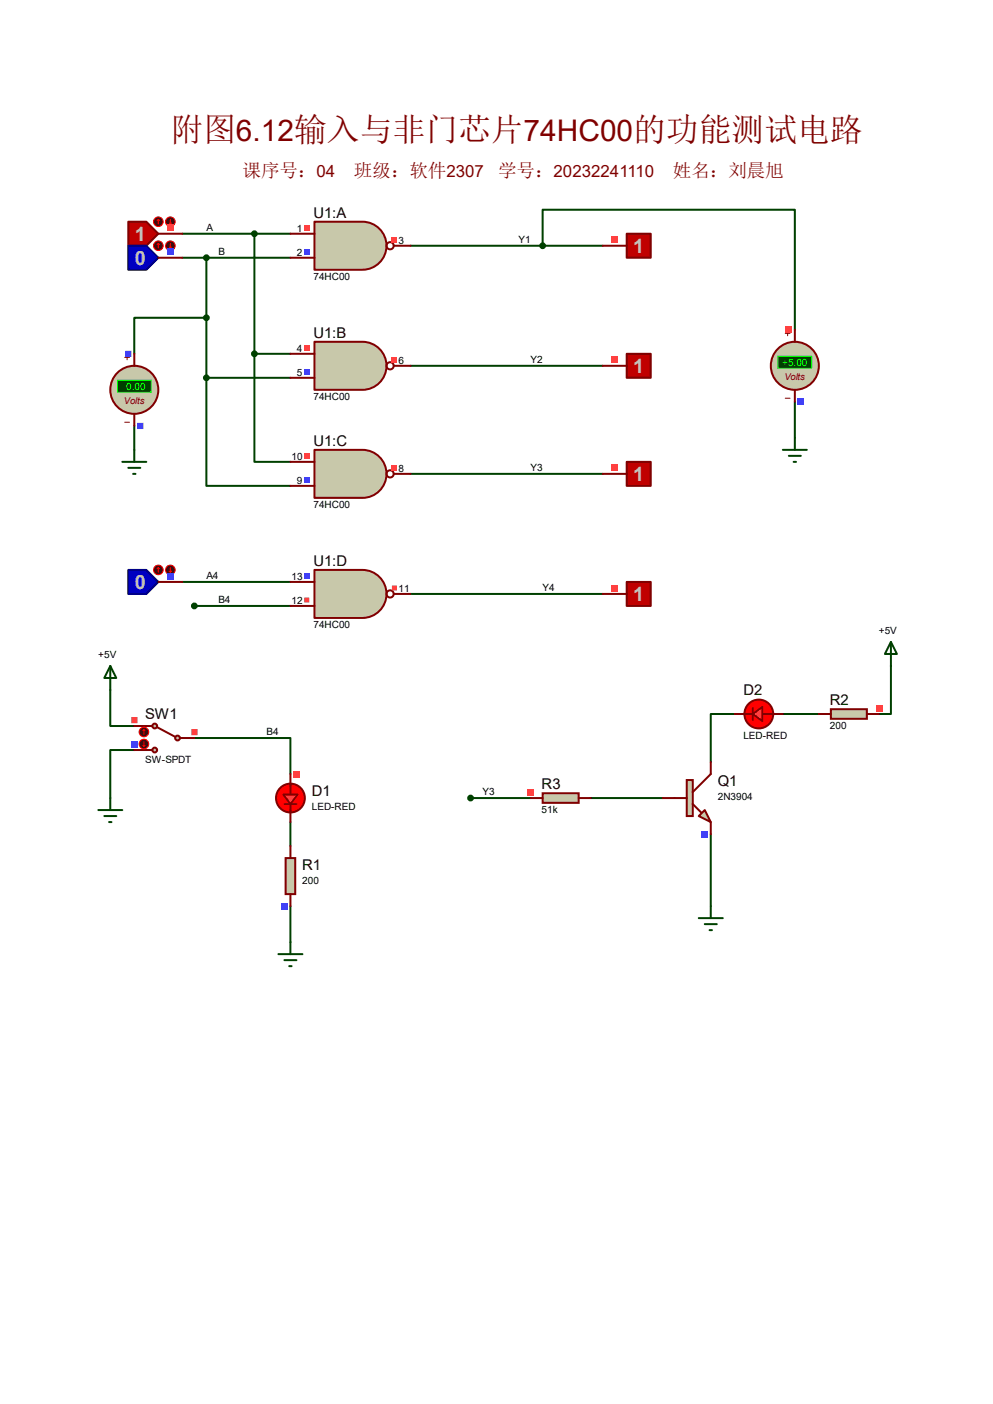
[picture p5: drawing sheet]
<svg xmlns="http://www.w3.org/2000/svg" width="210mm" height="297mm" viewBox="0 0 210 297" stroke-linecap="round" stroke-linejoin="round" font-family="sans-serif">
<g fill="none" stroke="#004000" stroke-width=".42">
<path d="M38.6 49.4h22.8M38.6 54.5h22.8M43.6 54.5v25.4M53.8 49.4v25.4M86.8 52h40.7M114.8 52v-7.6h53.3v25.4M43.6 79.9v22.9h17.8M43.6 67.2h-15.2v7.6M43.6 79.9h17.8M53.8 74.8v22.9h7.6M53.8 74.8h7.6M86.8 77.4h40.7"/>
<path d="M28.4 90.1v5.1M168.1 85v7.6M86.8 100.2h40.7M38.6 123.1h22.8M41.1 128.2h20.3M86.8 125.6h40.7M23.3 146v7.6h5.1M28.4 158.7h-5.1v10.1M41.1 156.1h20.3v7.6M155.4 151h-5.1v10.2M165.6 151h7.6M188.4 140.9v10.1h-2.5"/>
<path d="M61.4 173.9v5.1M99.5 168.8h12.7M124.9 168.8h15.3M150.3 176.4v15.3M61.4 191.7v7.6"/>
</g>
<path d="M66.5 46.9h10.2a5.1 5.1 0 0 1 5 5.1 5.1 5.1 0 0 1-5 5.1h-10.2z" fill="#c8c8aa" stroke="#800000" stroke-width=".42"/>
<g fill="none" stroke="#800000" stroke-width=".42">
<path d="M61.4 49.4h5.1M61.4 54.5h5.1M83.3 52h3.5"/>
<circle cx="82.5" cy="52" r=".76"/>
</g>
<path d="M64.3 47.7h1.1v1h-1.1z" fill="#ff4040"/>
<path d="M64.3 52.7h1.1v1.1h-1.1z" fill="#4040ff"/>
<path d="M82.9 50.2h1v1.1h-1z" fill="#ff4040"/>
<path d="M66.5 72.3h10.2a5.1 5.1 0 0 1 5 5.1 5.1 5.1 0 0 1-5 5.1h-10.2z" fill="#c8c8aa" stroke="#800000" stroke-width=".42"/>
<g fill="none" stroke="#800000" stroke-width=".42">
<path d="M61.4 74.8h5.1M61.4 79.9h5.1M83.3 77.4h3.5"/>
<circle cx="82.5" cy="77.4" r=".76"/>
</g>
<path d="M64.3 73.1h1.1v1h-1.1z" fill="#ff4040"/>
<path d="M64.3 78.1h1.1v1.1h-1.1z" fill="#4040ff"/>
<path d="M82.9 75.6h1v1.1h-1z" fill="#ff4040"/>
<path d="M66.5 95.2h10.2a5.1 5.1 0 0 1 5 5 5.1 5.1 0 0 1-5 5.1h-10.2z" fill="#c8c8aa" stroke="#800000" stroke-width=".42"/>
<g fill="none" stroke="#800000" stroke-width=".42">
<path d="M61.4 97.7h5.1M61.4 102.8h5.1M83.3 100.2h3.5"/>
<circle cx="82.5" cy="100.2" r=".76"/>
</g>
<path d="M64.3 95.9h1.1v1.1h-1.1z" fill="#ff4040"/>
<path d="M64.3 101h1.1v1.1h-1.1z" fill="#4040ff"/>
<path d="M82.9 98.5h1v1h-1z" fill="#ff4040"/>
<path d="M66.5 120.6h10.2a5.1 5.1 0 0 1 5 5 5.1 5.1 0 0 1-5 5.1h-10.2z" fill="#c8c8aa" stroke="#800000" stroke-width=".42"/>
<g fill="none" stroke="#800000" stroke-width=".42">
<path d="M61.4 123.1h5.1M61.4 128.2h5.1M83.3 125.6h3.5"/>
<circle cx="82.5" cy="125.6" r=".76"/>
</g>
<path d="M64.3 121.3h1.1v1.1h-1.1z" fill="#4040ff"/>
<path d="M64.3 126.4h1.1v1.1h-1.1zM82.9 123.9h1v1h-1z" fill-rule="evenodd" fill="#ff4040"/>
<path d="M27.1 46.9h3.8l2.6 2.5-2.6 2.6h-3.8z" fill="#c00000" stroke="#800000" stroke-width=".42"/>
<path d="M33.5 49.4h5.1" fill="none" stroke="#800000" stroke-width=".42"/>
<circle cx="33.5" cy="46.9" r="1.02" fill="#400000" stroke="#f00" stroke-width=".21"/>
<path d="M33.5 46.4l-.3 .3M33.5 46.4l.2 .3M33.5 46.4v1" fill="none" stroke="#f00" stroke-width=".21"/>
<circle cx="36" cy="46.9" r="1.02" fill="#400000" stroke="#f00" stroke-width=".21"/>
<path d="M35.8 47.2l.2 .2M36 46.4v1M36.3 47.2l-.3 .2" fill="none" stroke="#f00" stroke-width=".21"/>
<path d="M35.4 47.5h1.3v1.4h-1.3z" fill="#ff4040"/>
<path d="M27.1 52h3.8l2.6 2.5-2.6 2.6h-3.8z" fill="#0000c0" stroke="#000080" stroke-width=".42"/>
<path d="M33.5 54.5h5.1" fill="none" stroke="#800000" stroke-width=".42"/>
<circle cx="33.5" cy="52" r="1.02" fill="#400000" stroke="#f00" stroke-width=".21"/>
<path d="M33.5 51.5l-.3 .2M33.5 51.5l.2 .2M33.5 51.5v1" fill="none" stroke="#f00" stroke-width=".21"/>
<circle cx="36" cy="52" r="1.02" fill="#400000" stroke="#f00" stroke-width=".21"/>
<path d="M35.8 52.2l.2 .3M36 51.5v1M36.3 52.2l-.3 .3" fill="none" stroke="#f00" stroke-width=".21"/>
<path d="M35.4 52.6h1.3v1.3h-1.3z" fill="#4040ff"/>
<path d="M132.5 49.4h5.1v5.1h-5.1z" fill="#c00000" stroke="#800000" stroke-width=".42"/>
<path d="M127.5 52h5" fill="none" stroke="#800000" stroke-width=".42"/>
<path d="M129.4 50.1h1.3v1.3h-1.3z" fill="#ff4040"/>
<path d="M132.5 74.8h5.1v5.1h-5.1z" fill="#c00000" stroke="#800000" stroke-width=".42"/>
<path d="M127.5 77.4h5" fill="none" stroke="#800000" stroke-width=".42"/>
<path d="M129.4 75.5h1.3v1.3h-1.3z" fill="#ff4040"/>
<path d="M132.5 97.7h5.1v5.1h-5.1z" fill="#c00000" stroke="#800000" stroke-width=".42"/>
<path d="M127.5 100.2h5" fill="none" stroke="#800000" stroke-width=".42"/>
<path d="M129.4 98.3h1.3v1.4h-1.3z" fill="#ff4040"/>
<path d="M132.5 123.1h5.1v5.1h-5.1z" fill="#c00000" stroke="#800000" stroke-width=".42"/>
<path d="M127.5 125.6h5" fill="none" stroke="#800000" stroke-width=".42"/>
<path d="M129.4 123.7h1.3v1.4h-1.3z" fill="#ff4040"/>
<circle cx="37.5" cy="156.1" r=".51" fill="#c8c8aa" stroke="#800000" stroke-width=".42"/>
<path d="M38.1 156.1h.5" fill="none" stroke="#800000" stroke-width=".42"/>
<circle cx="32.7" cy="153.6" r=".51" fill="#c8c8aa" stroke="#800000" stroke-width=".42"/>
<path d="M30.9 153.6h1.3M33.2 153.8l3.8 2.1" fill="none" stroke="#800000" stroke-width=".42"/>
<circle cx="32.7" cy="158.7" r=".51" fill="#c8c8aa" stroke="#800000" stroke-width=".42"/>
<path d="M28.4 158.7h3.8M28.4 153.6h2.5M38.6 156.1h2.5" fill="none" stroke="#800000" stroke-width=".42"/>
<circle cx="30.4" cy="157.4" r="1.02" fill="#400000" stroke="#f00" stroke-width=".21"/>
<path d="M30.2 157.6l.2 .3M30.4 156.9v1M30.7 157.6l-.3 .3" fill="none" stroke="#f00" stroke-width=".21"/>
<circle cx="30.4" cy="154.9" r="1.02" fill="#400000" stroke="#f00" stroke-width=".21"/>
<path d="M30.4 154.3l.3 .3M30.4 154.3l-.2 .3M30.4 154.3v1.1" fill="none" stroke="#f00" stroke-width=".21"/>
<path d="M40.5 154.2h1.3v1.3h-1.3zM27.8 151.7h1.3v1.3h-1.3z" fill-rule="evenodd" fill="#ff4040"/>
<path d="M27.8 156.8h1.3v1.3h-1.3z" fill="#4040ff"/>
<path d="M27.1 120.6h3.8l2.6 2.5-2.6 2.5h-3.8z" fill="#0000c0" stroke="#000080" stroke-width=".42"/>
<path d="M33.5 123.1h5.1" fill="none" stroke="#800000" stroke-width=".42"/>
<circle cx="33.5" cy="120.6" r="1.02" fill="#400000" stroke="#f00" stroke-width=".21"/>
<path d="M33.5 120.1l-.3 .2M33.5 120.1l.2 .2M33.5 120.1v1" fill="none" stroke="#f00" stroke-width=".21"/>
<circle cx="36" cy="120.6" r="1.02" fill="#400000" stroke="#f00" stroke-width=".21"/>
<path d="M35.8 120.8l.2 .3M36 120.1v1M36.3 120.8l-.3 .3" fill="none" stroke="#f00" stroke-width=".21"/>
<path d="M35.4 121.2h1.3v1.3h-1.3z" fill="#4040ff"/>
<path d="M25.9 97.7h5M27.1 99h2.6M28.4 95.2v2.5M28.2 100.2h.5M23.3 140.9l1.3 2.5h-2.5zM23.3 140.9v5.1" fill="none" stroke="#004000" stroke-width=".42"/>
<circle cx="28.4" cy="82.5" r="5.1" fill="#c8c8aa" stroke="#800000" stroke-width=".42"/>
<path d="M26.4 75.6h1M26.9 75.1v1M26.4 89.3h1" fill="none" stroke="#800000" stroke-width=".21"/>
<path d="M24.8 80.4h7.2v2.6h-7.2z" fill="#004000" stroke="#0f0" stroke-width=".21"/>
<path d="M28.4 74.8v2.6M28.4 87.5v2.6" fill="none" stroke="#800000" stroke-width=".42"/>
<path d="M29 89.5h1.4v1.3h-1.4zM26.5 74.2h1.3v1.3h-1.3z" fill-rule="evenodd" fill="#4040ff"/>
<path d="M165.6 95.2h5M166.8 96.4h2.6M167.9 97.7h.5M168.1 92.6v2.6" fill="none" stroke="#004000" stroke-width=".42"/>
<circle cx="168.1" cy="77.4" r="5.1" fill="#c8c8aa" stroke="#800000" stroke-width=".42"/>
<path d="M166.1 70.5h1M166.6 70v1M166.1 84.2h1" fill="none" stroke="#800000" stroke-width=".21"/>
<path d="M164.5 75.4h7.2v2.5h-7.2z" fill="#004000" stroke="#0f0" stroke-width=".21"/>
<path d="M168.1 69.8v2.5M168.1 82.5v2.5" fill="none" stroke="#800000" stroke-width=".42"/>
<path d="M168.7 84.4h1.4v1.3h-1.4z" fill="#4040ff"/>
<path d="M166.2 69.1h1.3v1.3h-1.3z" fill="#ff4040"/>
<g fill="#004000" stroke="#004000" stroke-width=".42">
<circle cx="53.8" cy="49.4" r=".51"/>
<circle cx="53.8" cy="74.8" r=".51"/>
<circle cx="43.6" cy="54.5" r=".51"/>
<circle cx="43.6" cy="79.9" r=".51"/>
<circle cx="43.6" cy="67.2" r=".51"/>
<circle cx="114.8" cy="52" r=".51"/>
<circle cx="41.1" cy="128.2" r=".51"/>
</g>
<path d="M20.8 171.4h5.1M22.1 172.6h2.5M23.1 173.9h.5M23.3 168.8v2.6" fill="none" stroke="#004000" stroke-width=".42"/>
<circle cx="61.4" cy="168.8" r="3" fill="#f00" stroke="#800000" stroke-width=".42"/>
<path d="M60.2 170.1h2.5" fill="none" stroke="#800000" stroke-width=".38"/>
<path d="M61.4 165.8v2.3M61.4 170.1v1.8" fill="none" stroke="#800000" stroke-width=".42"/>
<path d="M59.9 168.1h3l-1.5 2z" fill="#ff2b2b" stroke="#800000" stroke-width=".38"/>
<path d="M61.4 163.7v2.6M61.4 171.4v2.5" fill="none" stroke="#800000" stroke-width=".42"/>
<path d="M62.1 163.1h1.3v1.3h-1.3z" fill="#ff4040"/>
<path d="M61.4 199.3v2.5M58.9 201.8h5.1M60.2 203.1h2.5M61.2 204.4h.5" fill="none" stroke="#004000" stroke-width=".42"/>
<path d="M60.4 181.5h2v7.6h-2z" fill="#c8c8aa" stroke="#800000" stroke-width=".42"/>
<path d="M61.4 179v2.5M61.4 189.1v2.6" fill="none" stroke="#800000" stroke-width=".42"/>
<path d="M59.5 191.1h1.3v1.3h-1.3z" fill="#4040ff"/>
<path d="M114.8 167.8h7.6v2h-7.6z" fill="#c8c8aa" stroke="#800000" stroke-width=".42"/>
<path d="M112.2 168.8h2.6M122.4 168.8h2.5" fill="none" stroke="#800000" stroke-width=".42"/>
<path d="M111.6 166.9h1.3v1.3h-1.3z" fill="#ff4040"/>
<g fill="#c8c8aa" stroke="#800000" stroke-width=".42">
<path d="M149.1 171.4l1.2 2.5-2.5-1.3z"/>
<path d="M145.2 165h1.3v7.6h-1.3z"/>
</g>
<path d="M140.2 168.8h5M146.5 170.1l1.8 1.8M150.3 161.2v2.5l-3.8 3.9M150.3 173.9v2.5" fill="none" stroke="#800000" stroke-width=".42"/>
<path d="M148.4 175.8h1.3v1.3h-1.3z" fill="#4040ff"/>
<path d="M188.4 135.8l1.3 2.5h-2.5zM188.4 135.8v5.1" fill="none" stroke="#004000" stroke-width=".42"/>
<circle cx="160.5" cy="151" r="3" fill="#f00" stroke="#800000" stroke-width=".42"/>
<path d="M159.2 149.8v2.5" fill="none" stroke="#800000" stroke-width=".38"/>
<path d="M157.4 151h1.8M161.2 151h2.3" fill="none" stroke="#800000" stroke-width=".42"/>
<path d="M159.2 151l2-1.5v3.1z" fill="#ff2b2b" stroke="#800000" stroke-width=".38"/>
<path d="M155.4 151h2.5M163 151h2.6" fill="none" stroke="#800000" stroke-width=".42"/>
<path d="M175.7 150h7.6v2.1h-7.6z" fill="#c8c8aa" stroke="#800000" stroke-width=".42"/>
<path d="M173.2 151h2.5M183.3 151h2.6" fill="none" stroke="#800000" stroke-width=".42"/>
<path d="M185.3 149.1h1.3v1.4h-1.3z" fill="#ff4040"/>
<path d="M147.8 194.2h5.1M149.1 195.5h2.5M150.1 196.8h.5M150.3 191.7v2.5" fill="none" stroke="#004000" stroke-width=".42"/>
<circle cx="99.5" cy="168.8" r=".51" fill="#004000" stroke="#004000" stroke-width=".42"/>
<text font-size="6.9" fill="#800000" x="36" y="29.8">附图6.12输入与非门芯片74HC00的功能测试电路</text>
<g font-size="4.2" fill="#c0c0c0">
<text x="28.5" y="51">1</text>
<text x="133.9" y="53.5">1</text>
<text x="28.5" y="56">0</text>
<text x="133.9" y="78.9">1</text>
<text x="133.9" y="101.8">1</text>
<text x="28.5" y="124.6">0</text>
<text x="133.9" y="127.2">1</text>
</g>
<g font-size="3.9" fill="#800000">
<text x="51.3" y="37.4">课序号：04</text>
<text x="74.8" y="37.4">班级：软件2307</text>
<text x="105.3" y="37.4">学号：20232241110</text>
<text x="142.3" y="37.4">姓名：刘晨旭</text>
</g>
<g font-size="3.1">
<text x="66.3" y="46">U1:A</text>
<text x="66.3" y="71.4">U1:B</text>
<text x="66.3" y="94.3">U1:C</text>
<text x="66.3" y="119.7">U1:D</text>
<text x="157.2" y="147.1">D2</text>
<text x="175.5" y="149.1">R2</text>
<text x="30.7" y="152.2">SW1</text>
<text x="114.6" y="166.9">R3</text>
<text x="151.8" y="166.4">Q1</text>
<text x="66" y="168.4">D1</text>
<text x="63.9" y="184.2">R1</text>
</g>
<g font-size="2.1">
<text x="43.6" y="48.9">A</text>
<text x="46.2" y="53.9">B</text>
<text x="62.8" y="49.1">1</text>
<text x="84.3" y="51.6">3</text>
<text x="109.7" y="51.4">Y1</text>
<text x="62.8" y="54.1">2</text>
<text x="66.3" y="59.2">74HC00</text>
<text x="62.8" y="74.5">4</text>
<text x="84.3" y="77">6</text>
<text x="112.2" y="76.8">Y2</text>
<text x="62.8" y="79.5">5</text>
<text x="66.3" y="84.6">74HC00</text>
<text x="61.6" y="97.3">10</text>
<text x="84.3" y="99.9">8</text>
<text x="112.2" y="99.7">Y3</text>
<text x="62.8" y="102.4">9</text>
<text x="66.3" y="107.5">74HC00</text>
<text x="43.6" y="122.5">A4</text>
<text x="61.6" y="122.7">13</text>
<text x="84.3" y="125.3">11</text>
<text x="114.8" y="125.1">Y4</text>
<text x="46.2" y="127.6">B4</text>
<text x="61.6" y="127.8">12</text>
<text x="66.3" y="132.9">74HC00</text>
<text x="185.9" y="134">+5V</text>
<text x="20.8" y="139.1">+5V</text>
<text x="56.3" y="155.5">B4</text>
<text x="175.5" y="154.2">200</text>
<text x="30.7" y="161.3">SW-SPDT</text>
<text x="157.2" y="156.3">LED-RED</text>
<text x="66" y="171.3">LED-RED</text>
<text x="102.1" y="168.2">Y3</text>
<text x="114.6" y="172">51k</text>
<text x="151.8" y="169.3">2N3904</text>
<text x="63.9" y="187.1">200</text>
</g>
<g font-size="2.1" fill="#0f0">
<text x="165.4" y="77.4">+5.00</text>
<text x="26.7" y="82.5">0.00</text>
</g>
<g font-size="2" fill="#800000">
<text x="165.9" y="80.4">Volts</text>
<text x="26.2" y="85.5">Volts</text>
</g>
</svg>
